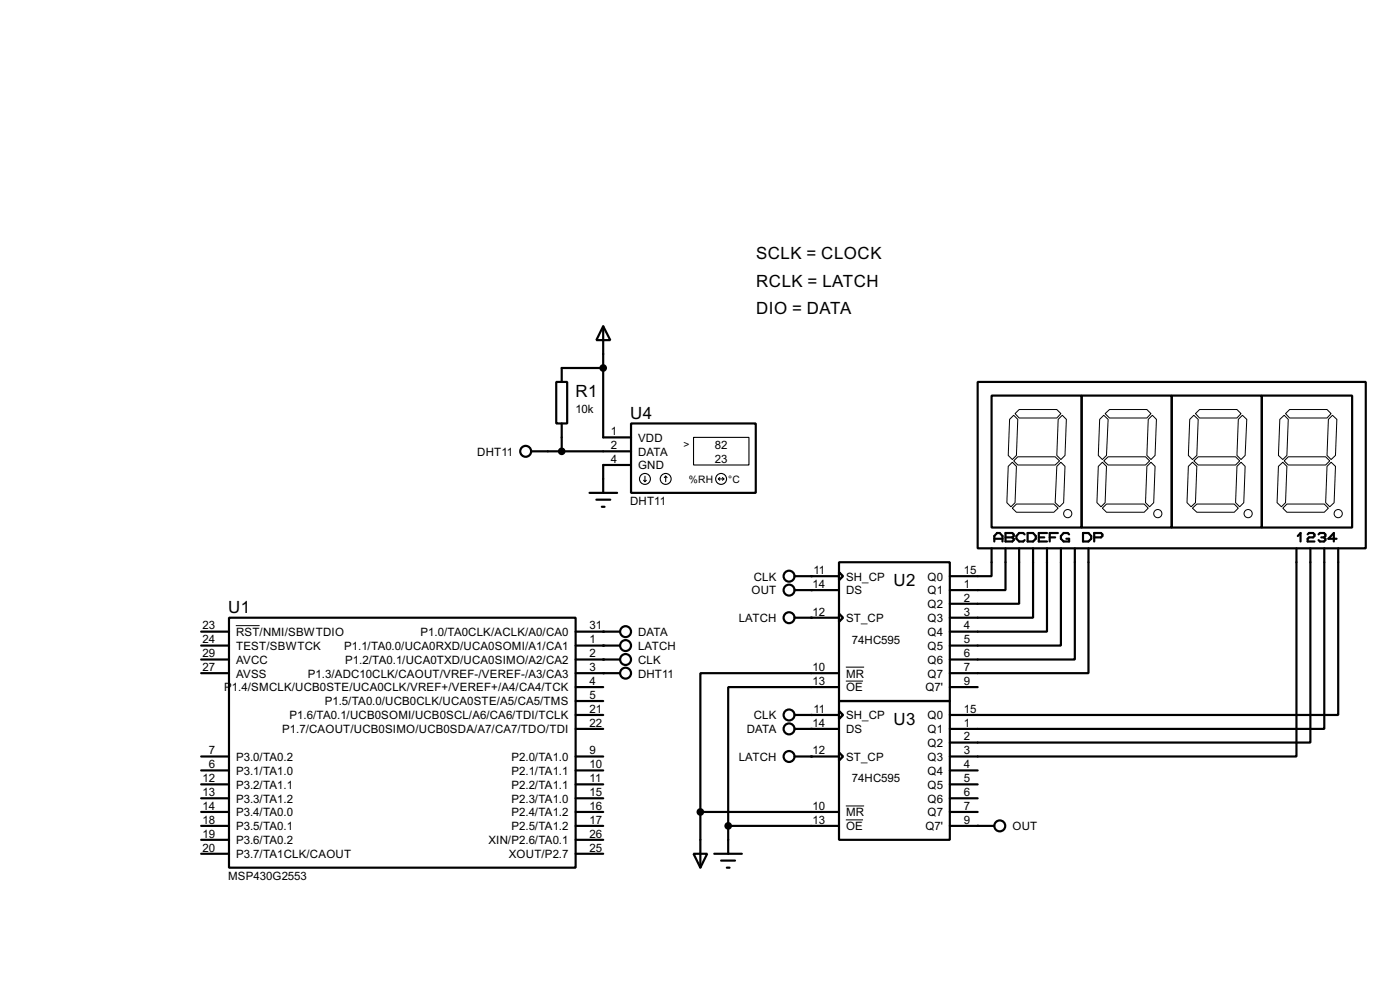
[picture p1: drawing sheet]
<svg xmlns="http://www.w3.org/2000/svg" width="256mm" height="180mm" viewBox="0 0 256 180" stroke-linecap="round" stroke-linejoin="round" font-family="sans-serif">
<g fill="none" stroke="#000" stroke-width=".4">
<path d="M110.5 59.7l1.3 2.6h-2.5zM110.5 59.7v20.4h5.1M101.9 69.9h2v7.6h-2zM102.9 77.5v5.1M110.5 67.4h-7.6v2.5M115.6 77.5h22.9v12.7h-22.9zM179.1 69.9h71.1v30.5h-71.1zM181.7 72.4h16.5v24.2h-16.5zM198.2 72.4h16.5v24.2h-16.5zM214.7 72.4h16.5v24.2h-16.5zM231.2 72.4h16.5v24.2h-16.5zM97.3 82.6h18.3"/>
<path d="M108 90.2h5.1M109.3 91.5h2.5M110.3 92.8h.5M115.6 85.1h-5.1v5.1M182.2 99.1v-1l.5-.5h.5l.5 .5v1M182.2 98.6h1.5M184.2 97.6h1.3l.2 .2v.3l-.2 .3 .2 .2v.3l-.2 .2h-1.3zM184.2 98.4h1.3M187.7 97.8l-.2-.2h-.8l-.5 .5v.5l.5 .5h.8l.2-.2M188.3 97.6h1l.5 .5v.5l-.5 .5h-1zM190.3 98.4h1M191.8 97.6h-1.5v1.5h1.5"/>
<path d="M192.3 98.4h1M193.8 97.6h-1.5v1.5M195.9 97.8l-.3-.2h-.7l-.5 .5v.5l.5 .5h1v-.5h-.5M198.4 97.6h1l.5 .5v.5l-.5 .5h-1zM200.5 98.4h1.2l.3-.3v-.3l-.3-.2h-1.2v1.5M237.8 98.1l.5-.5v1.5M239.6 97.8l.2-.2h.8l.2 .2v.3l-.2 .3h-.8l-.2 .2v.5h1.2M241.6 97.8l.2-.2h.8l.2 .2v.3l-.2 .3M242.1 98.4h.5M242.6 98.4l.2 .2v.3l-.2 .2h-.8l-.2-.2M244.9 98.6h-1.5l1-1v1.5M36.9 115.6h5.1"/>
<path d="M36.9 118.2h5.1M42 113.1h63.5v45.7h-63.5zM105.5 115.6h8.1M105.5 118.2h8.1M145.6 105.5h8.1M145.6 108h8.1M145.6 113.1h8.1M153.7 102.9h20.3v25.4h-20.3zM153.7 104.7l.8 .8-.8 .7zM153.7 112.3l.8 .8-.8 .7zM181.7 100.4v5.1h-7.7M184.2 100.4v7.6h-10.2"/>
<path d="M186.7 100.4v10.1h-12.7M189.3 100.4v12.7h-15.3M191.8 100.4v15.2h-17.8M194.4 100.4v17.8h-20.4M196.9 100.4v20.3h-22.9M199.4 100.4v22.8h-25.4M237.5 100.4v38.1h-63.5M240.1 100.4v35.5h-66.1M242.6 100.4v33h-68.6M245.2 100.4v30.5h-71.2M36.9 120.7h5.1M36.9 123.2h5.1"/>
<path d="M36.9 138.5h5.1M105.5 120.7h8.1M105.5 123.2h8.1M105.5 125.8h5M105.5 130.9h5M105.5 133.4h5M105.5 138.5h5M105.5 128.3h5M145.6 130.9h8.1M145.6 133.4h8.1M145.6 138.5h8.1M153.7 128.3h20.3v25.4h-20.3z"/>
<path d="M153.7 130.1l.8 .8-.8 .7zM153.7 137.7l.8 .8-.8 .7zM153.7 123.2h-25.4v25.4M153.7 125.8h-20.3v25.4M174 125.8h5.1M36.9 148.6h5.1M36.9 151.2h5.1M36.9 141h5.1M36.9 143.6h5.1M36.9 146.1h5.1M36.9 156.3h5.1M36.9 153.7h5.1"/>
<path d="M105.5 148.6h5M105.5 151.2h5M105.5 141h5M105.5 143.6h5M105.5 146.1h5M105.5 156.3h5M105.5 153.7h5M127.1 156.3h2.5l-1.3 2.5zM128.3 148.6h25.4M128.3 148.6v10.2M130.9 156.3h5M132.1 157.5h2.6"/>
<path d="M133.2 158.8h.5M133.4 151.2h20.3M133.4 151.2v5.1M174 148.6h5.1M174 151.2h8.2M174 141h5.1M174 143.6h5.1M174 146.1h5.1"/>
<circle cx="96.3" cy="82.6" r="1"/>
<circle cx="114.6" cy="118.2" r="1"/>
<circle cx="114.6" cy="115.6" r="1"/>
<circle cx="144.5" cy="108" r="1"/>
<circle cx="144.5" cy="105.5" r="1"/>
<circle cx="144.5" cy="113.1" r="1"/>
<circle cx="114.6" cy="123.2" r="1"/>
<circle cx="114.6" cy="120.7" r="1"/>
<circle cx="144.5" cy="133.4" r="1"/>
<circle cx="144.5" cy="130.9" r="1"/>
<circle cx="144.5" cy="138.5" r="1"/>
<circle cx="183.1" cy="151.2" r="1"/>
</g>
<g fill="#000">
<circle cx="110.5" cy="118.2" r=".2"/>
<circle cx="110.5" cy="115.6" r=".2"/>
<circle cx="148.6" cy="108" r=".2"/>
<circle cx="148.6" cy="113.1" r=".2"/>
<circle cx="148.6" cy="105.5" r=".2"/>
<circle cx="110.5" cy="123.2" r=".2"/>
<circle cx="110.5" cy="120.7" r=".2"/>
<circle cx="148.6" cy="130.9" r=".2"/>
<circle cx="148.6" cy="138.5" r=".2"/>
<circle cx="148.6" cy="133.4" r=".2"/>
<circle cx="179.1" cy="151.2" r=".2"/>
</g>
<g fill="none" stroke="#000" stroke-width=".18">
<path d="M185 76.8l.7-.8 .8 .8-.3 6.6-.7 .7-.8-.7zM186 75.7l.7-.7h6.9l.8 .7-.8 .8h-6.9zM193.9 76.8l.7-.8 .8 .8-.3 6.6-.7 .7-.8-.7zM201.5 76.8l.7-.8 .8 .8-.3 6.6-.7 .7-.8-.7zM202.5 75.7l.8-.7h6.8l.8 .7-.8 .8h-6.8zM210.4 76.8l.7-.8 .8 .8-.3 6.6-.7 .7-.8-.7zM218 76.8l.7-.8 .8 .8-.2 6.6-.8 .7-.8-.7zM219 75.7l.8-.7h6.8l.8 .7-.8 .8h-6.8zM226.9 76.8l.7-.8 .8 .8-.3 6.6-.7 .7-.8-.7zM234.5 76.8l.8-.8 .7 .8-.2 6.6-.8 .7-.8-.7zM235.5 75.7l.8-.7h6.8l.8 .7-.8 .8h-6.8zM243.4 76.8l.7-.8 .8 .8-.2 6.6-.8 .7-.8-.7z"/>
<path d="M184.7 85.4l.8-.8 .7 .8-.2 6.6-.8 .8-.7-.8zM185.5 93l.7-.7h6.9l.8 .7-.8 .8h-6.9zM185.7 84.4l.8-.8h6.8l.8 .8-.8 .7h-6.8zM193.6 85.4l.8-.8 .7 .8-.2 6.6-.8 .8-.8-.8zM201.2 85.4l.8-.8 .7 .8-.2 6.6-.8 .8-.7-.8zM202 93l.7-.7h6.9l.8 .7-.8 .8h-6.9zM202.2 84.4l.8-.8h6.9l.7 .8-.7 .7h-6.9zM210.1 85.4l.8-.8 .7 .8-.2 6.6-.8 .8-.7-.8zM217.7 85.4l.8-.8 .8 .8-.3 6.6-.8 .8-.7-.8zM218.5 93l.8-.7h6.8l.8 .7-.8 .8h-6.8zM218.7 84.4l.8-.8h6.9l.7 .8-.7 .7h-6.9zM226.6 85.4l.8-.8 .7 .8-.2 6.6-.8 .8-.7-.8z"/>
<path d="M234.2 85.4l.8-.8 .8 .8-.3 6.6-.7 .8-.8-.8zM235 93l.8-.7h6.8l.8 .7-.8 .8h-6.8zM235.3 84.4l.7-.8h6.9l.7 .8-.7 .7h-6.9zM243.1 85.4l.8-.8 .8 .8-.3 6.6-.8 .8-.7-.8zM43.2 114.5h4.4M155 122.1h3.3M155 124.7h3.1M155 147.5h3.3M155 150.1h3.1"/>
<circle cx="195.6" cy="94" r=".75"/>
<circle cx="212.1" cy="94" r=".75"/>
<circle cx="228.6" cy="94" r=".75"/>
<circle cx="245.1" cy="94" r=".75"/>
</g>
<g fill="#000" stroke="#000" stroke-width=".4">
<circle cx="110.5" cy="67.4" r=".5"/>
<circle cx="102.9" cy="82.6" r=".5"/>
<circle cx="128.3" cy="148.6" r=".5"/>
<circle cx="133.4" cy="151.2" r=".5"/>
</g>
<g fill="none" stroke="#000" stroke-width=".2">
<path d="M117.9 87.9l.3 .3M118.2 87.2v1M118.4 87.9l-.2 .3M122 87.2l-.3 .2M122 87.2l.2 .2M122 87.2v1M127.1 80.1h10.1v5h-10.1zM131.6 87.7h1M131.6 87.7l.3 .2M131.9 87.4l-.3 .3M132.4 87.4l.2 .3M132.6 87.7l-.2 .2"/>
<circle cx="118.1" cy="87.7" r="1"/>
<circle cx="121.9" cy="87.7" r="1"/>
<circle cx="132.1" cy="87.7" r="1"/>
</g>
<g font-size="3.5">
<text x="138.5" y="47.4">SCLK = CLOCK</text>
<text x="138.5" y="52.5">RCLK = LATCH</text>
<text x="138.5" y="57.5">DIO = DATA</text>
<text x="105.5" y="72.6">R1</text>
<text x="115.5" y="76.7">U4</text>
<text x="163.7" y="107.2">U2</text>
<text x="41.8" y="112.3">U1</text>
<text x="163.7" y="132.6">U3</text>
</g>
<g font-size="2.4">
<text x="105.4" y="75.5">10k</text>
<text x="87.4" y="83.4">DHT11</text>
<text x="111.9" y="82.2">2</text>
<text x="111.9" y="79.7">1</text>
<text x="116.9" y="83.4">DATA</text>
<text x="116.9" y="80.8">VDD</text>
<text x="131" y="82.1">82</text>
<text x="111.9" y="84.7">4</text>
<text x="116.9" y="85.9">GND</text>
<text x="131" y="84.7">23</text>
<text x="115.4" y="92.4">DHT11</text>
<text x="138.1" y="106.3">CLK</text>
<text x="148.9" y="107.6">14</text>
<text x="149" y="105.1">11</text>
<text x="155" y="106.3">SH_CP</text>
<text x="169.9" y="106.3">Q0</text>
<text x="176.6" y="105.1">15</text>
<text x="176.6" y="107.6">1</text>
<text x="135.3" y="113.9">LATCH</text>
<text x="137.7" y="108.8">OUT</text>
<text x="148.9" y="112.7">12</text>
<text x="155" y="113.9">ST_CP</text>
<text x="155" y="108.8">DS</text>
<text x="169.9" y="108.8">Q1</text>
<text x="169.9" y="111.3">Q2</text>
<text x="169.9" y="113.9">Q3</text>
<text x="176.6" y="110.1">2</text>
<text x="176.6" y="112.7">3</text>
<text x="37.1" y="117.8">24</text>
<text x="37.1" y="115.2">23</text>
<text x="43.2" y="119">TEST/SBWTCK</text>
<text x="43.2" y="116.4">RST/NMI/SBWTDIO</text>
<text x="63" y="119">P1.1/TA0.0/UCA0RXD/UCA0SOMI/A1/CA1</text>
<text x="77" y="116.4">P1.0/TA0CLK/ACLK/A0/CA0</text>
<text x="108" y="117.8">1</text>
<text x="108" y="115.2">31</text>
<text x="116.9" y="119">LATCH</text>
<text x="116.9" y="116.4">DATA</text>
<text x="156.1" y="117.8">74HC595</text>
<text x="169.9" y="116.4">Q4</text>
<text x="169.9" y="119">Q5</text>
<text x="176.6" y="115.2">4</text>
<text x="176.6" y="117.8">5</text>
<text x="37.1" y="120.3">29</text>
<text x="37.1" y="122.8">27</text>
<text x="43.2" y="121.5">AVCC</text>
<text x="43.2" y="124">AVSS</text>
<text x="56.4" y="124">P1.3/ADC10CLK/CAOUT/VREF-/VEREF-/A3/CA3</text>
<text x="63.2" y="121.5">P1.2/TA0.1/UCA0TXD/UCA0SIMO/A2/CA2</text>
<text x="108" y="120.3">2</text>
<text x="108" y="122.8">3</text>
<text x="108" y="125.4">4</text>
<text x="116.9" y="121.5">CLK</text>
<text x="116.9" y="124">DHT11</text>
<text x="148.9" y="122.8">10</text>
<text x="148.9" y="125.4">13</text>
<text x="155" y="124">MR</text>
<text x="169.9" y="121.5">Q6</text>
<text x="169.9" y="124">Q7</text>
<text x="176.6" y="120.3">6</text>
<text x="176.6" y="122.8">7</text>
<text x="176.6" y="125.4">9</text>
<text x="41.1" y="126.6">P</text>
<text x="42.5" y="126.6">1.4/SMCLK/UCB0STE/UCA0CLK/VREF+/VEREF+/A4/CA4/TCK</text>
<text x="53" y="131.7">P1.6/TA0.1/UCB0SOMI/UCB0SCL/A6/CA6/TDI/TCLK</text>
<text x="59.5" y="129.1">P1.5/TA0.0/UCB0CLK/UCA0STE/A5/CA5/TMS</text>
<text x="108" y="130.5">21</text>
<text x="108" y="127.9">5</text>
<text x="138.1" y="131.7">CLK</text>
<text x="149" y="130.5">11</text>
<text x="155" y="126.6">OE</text>
<text x="155" y="131.7">SH_CP</text>
<text x="169.5" y="126.6">Q7'</text>
<text x="169.9" y="131.7">Q0</text>
<text x="176.6" y="130.5">15</text>
<text x="51.7" y="134.2">P1.7/CAOUT/UCB0SIMO/UCB0SDA/A7/CA7/TDO/TDI</text>
<text x="108" y="133">22</text>
<text x="136.8" y="134.2">DATA</text>
<text x="148.9" y="133">14</text>
<text x="155" y="134.2">DS</text>
<text x="169.9" y="134.2">Q1</text>
<text x="169.9" y="136.7">Q2</text>
<text x="176.6" y="133">1</text>
<text x="176.6" y="135.5">2</text>
<text x="37.1" y="143.2">12</text>
<text x="38.3" y="140.6">6</text>
<text x="38.3" y="138.1">7</text>
<text x="43.2" y="141.8">P3.1/TA1.0</text>
<text x="43.2" y="139.3">P3.0/TA0.2</text>
<text x="93.7" y="141.8">P2.1/TA1.1</text>
<text x="93.7" y="139.3">P2.0/TA1.0</text>
<text x="108" y="140.6">10</text>
<text x="108" y="138.1">9</text>
<text x="108" y="143.2">11</text>
<text x="135.3" y="139.3">LATCH</text>
<text x="148.9" y="138.1">12</text>
<text x="155" y="139.3">ST_CP</text>
<text x="156.1" y="143.2">74HC595</text>
<text x="169.9" y="139.3">Q3</text>
<text x="169.9" y="141.8">Q4</text>
<text x="176.6" y="138.1">3</text>
<text x="176.6" y="140.6">4</text>
<text x="176.6" y="143.2">5</text>
<text x="37.1" y="145.7">13</text>
<text x="37.1" y="148.2">14</text>
<text x="43.2" y="144.4">P3.2/TA1.1</text>
<text x="43.2" y="146.9">P3.3/TA1.2</text>
<text x="43.2" y="149.4">P3.4/TA0.0</text>
<text x="93.7" y="149.4">P2.4/TA1.2</text>
<text x="93.7" y="144.4">P2.2/TA1.1</text>
<text x="93.7" y="146.9">P2.3/TA1.0</text>
<text x="108" y="148.2">16</text>
<text x="108" y="145.7">15</text>
<text x="148.9" y="148.2">10</text>
<text x="155" y="149.4">MR</text>
<text x="169.9" y="144.4">Q5</text>
<text x="169.9" y="146.9">Q6</text>
<text x="169.9" y="149.4">Q7</text>
<text x="176.6" y="145.7">6</text>
<text x="176.6" y="148.2">7</text>
<text x="37.1" y="150.8">18</text>
<text x="37.1" y="153.3">19</text>
<text x="37.1" y="155.9">20</text>
<text x="43.2" y="152">P3.5/TA0.1</text>
<text x="43.2" y="154.5">P3.6/TA0.2</text>
<text x="89.5" y="154.5">XIN/P2.6/TA0.1</text>
<text x="93.7" y="152">P2.5/TA1.2</text>
<text x="108" y="155.9">25</text>
<text x="108" y="153.3">26</text>
<text x="108" y="150.8">17</text>
<text x="148.9" y="150.8">13</text>
<text x="155" y="152">OE</text>
<text x="169.5" y="152">Q7'</text>
<text x="176.6" y="150.8">9</text>
<text x="185.5" y="152">OUT</text>
<text x="41.8" y="161">MSP430G2553</text>
<text x="43.2" y="157.1">P3.7/TA1CLK/CAOUT</text>
<text x="93.2" y="157.1">XOUT/P2.7</text>
</g>
<g font-size="2.1">
<text x="125.2" y="82.1">&gt;</text>
<text x="126.2" y="88.4">%RH</text>
<text x="133.4" y="88.4">°C</text>
</g>
</svg>
